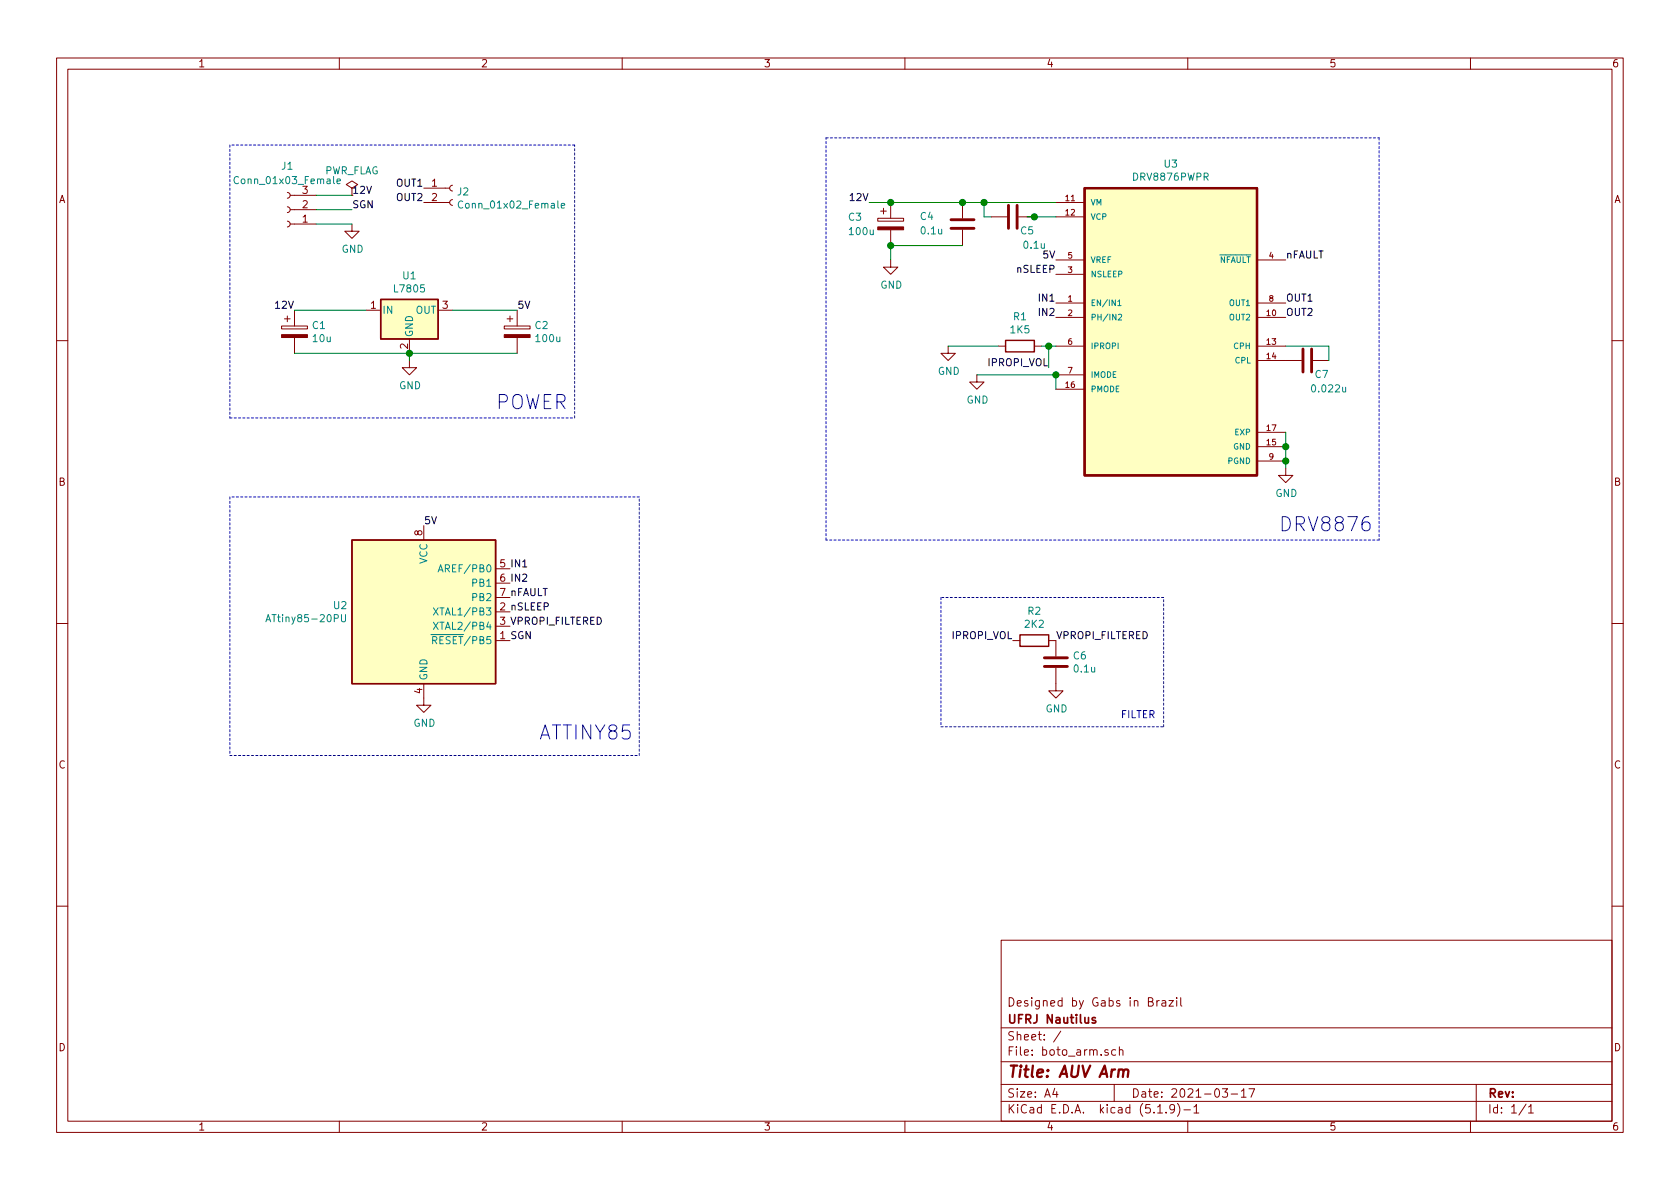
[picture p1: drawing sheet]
EESchema Schematic File Version 4
EELAYER 30 0
EELAYER END
$Descr A4 11693 8268
encoding utf-8
Sheet 1 1
Title "AUV Arm"
Date "2021-03-17"
Rev ""
Comp "UFRJ Nautilus"
Comment1 "Designed by Gabs in Brazil"
Comment2 ""
Comment3 ""
Comment4 ""
$EndDescr
$Comp
L MCU_Microchip_ATtiny:ATtiny85-20PU U2
U 1 1
P 2950 4250
F 0 "U2" H 2421 4296 50  0000 R CNN
F 1 "ATtiny85-20PU" H 2421 4205 50  0000 R CNN
F 2 "Package_DIP:DIP-8_W7.62mm" H 2950 4250 50  0001 C CIN
F 3 "http://ww1.microchip.com/downloads/en/DeviceDoc/atmel-2586-avr-8-bit-microcontroller-attiny25-attiny45-attiny85_datasheet.pdf" H 2950 4250 50  0001 C CNN
	1    2950 4250
	1    0    0    -1  
$EndComp
$Comp
L Connector:Conn_01x03_Female J1
U 1 1
P 2000 1450
F 0 "J1" H 2000 1150 50  0000 C CNN
F 1 "Conn_01x03_Female" H 2000 1250 50  0000 C CNN
F 2 "Connector_PinSocket_2.54mm:PinSocket_1x03_P2.54mm_Vertical" H 2000 1450 50  0001 C CNN
F 3 "~" H 2000 1450 50  0001 C CNN
	1    2000 1450
	-1   0    0    1   
$EndComp
$Comp
L Regulator_Linear:L7805 U1
U 1 1
P 2850 2150
F 0 "U1" H 2850 2392 50  0000 C CNN
F 1 "L7805" H 2850 2301 50  0000 C CNN
F 2 "Package_TO_SOT_THT:TO-220-3_Vertical" H 2875 2000 50  0001 L CIN
F 3 "http://www.st.com/content/ccc/resource/technical/document/datasheet/41/4f/b3/b0/12/d4/47/88/CD00000444.pdf/files/CD00000444.pdf/jcr:content/translations/en.CD00000444.pdf" H 2850 2100 50  0001 C CNN
	1    2850 2150
	1    0    0    -1  
$EndComp
$Comp
L Device:CP C1
U 1 1
P 2050 2300
F 0 "C1" H 2168 2346 50  0000 L CNN
F 1 "10u" H 2168 2255 50  0000 L CNN
F 2 "Capacitor_THT:CP_Radial_D5.0mm_P2.00mm" H 2088 2150 50  0001 C CNN
F 3 "~" H 2050 2300 50  0001 C CNN
	1    2050 2300
	1    0    0    -1  
$EndComp
$Comp
L Device:CP C2
U 1 1
P 3600 2300
F 0 "C2" H 3718 2346 50  0000 L CNN
F 1 "100u" H 3718 2255 50  0000 L CNN
F 2 "Capacitor_THT:CP_Radial_D5.0mm_P2.00mm" H 3638 2150 50  0001 C CNN
F 3 "~" H 3600 2300 50  0001 C CNN
	1    3600 2300
	1    0    0    -1  
$EndComp
Text Label 2450 1350 0    50   ~ 0
12V
$Comp
L power:GND #PWR01
U 1 1
P 2450 1550
F 0 "#PWR01" H 2450 1300 50  0001 C CNN
F 1 "GND" H 2455 1377 50  0000 C CNN
F 2 "" H 2450 1550 50  0001 C CNN
F 3 "" H 2450 1550 50  0001 C CNN
	1    2450 1550
	1    0    0    -1  
$EndComp
Text Label 2450 1450 0    50   ~ 0
SGN
Wire Wire Line
	2450 1350 2200 1350
Wire Wire Line
	2450 1450 2200 1450
Wire Wire Line
	2450 1550 2200 1550
Wire Wire Line
	2050 2150 2550 2150
Wire Wire Line
	3600 2150 3150 2150
Wire Wire Line
	3600 2450 2850 2450
Wire Wire Line
	2850 2450 2050 2450
Connection ~ 2850 2450
$Comp
L power:GND #PWR02
U 1 1
P 2850 2500
F 0 "#PWR02" H 2850 2250 50  0001 C CNN
F 1 "GND" H 2855 2327 50  0000 C CNN
F 2 "" H 2850 2500 50  0001 C CNN
F 3 "" H 2850 2500 50  0001 C CNN
	1    2850 2500
	1    0    0    -1  
$EndComp
Wire Wire Line
	2850 2500 2850 2450
Text Label 2050 2150 2    50   ~ 0
12V
Text Label 3600 2150 0    50   ~ 0
5V
$Comp
L power:GND #PWR08
U 1 1
P 8950 3250
F 0 "#PWR08" H 8950 3000 50  0001 C CNN
F 1 "GND" H 8955 3077 50  0000 C CNN
F 2 "" H 8950 3250 50  0001 C CNN
F 3 "" H 8950 3250 50  0001 C CNN
	1    8950 3250
	1    0    0    -1  
$EndComp
Wire Wire Line
	9250 2400 8950 2400
Wire Wire Line
	9250 2500 9250 2400
$Comp
L Device:C C7
U 1 1
P 9100 2500
F 0 "C7" V 9000 2400 50  0000 C CNN
F 1 "0.022u" V 8900 2350 50  0000 C CNN
F 2 "Capacitor_THT:C_Disc_D5.0mm_W2.5mm_P2.50mm" H 9138 2350 50  0001 C CNN
F 3 "~" H 9100 2500 50  0001 C CNN
	1    9100 2500
	0    -1   -1   0   
$EndComp
Text Label 8950 2200 0    50   ~ 0
OUT2
Text Label 8950 2100 0    50   ~ 0
OUT1
Text Label 8950 1800 0    50   ~ 0
nFAULT
Wire Wire Line
	7350 2700 7350 2600
Wire Wire Line
	6800 2600 7350 2600
$Comp
L power:GND #PWR06
U 1 1
P 6800 2600
F 0 "#PWR06" H 6800 2350 50  0001 C CNN
F 1 "GND" H 6805 2427 50  0000 C CNN
F 2 "" H 6800 2600 50  0001 C CNN
F 3 "" H 6800 2600 50  0001 C CNN
	1    6800 2600
	1    0    0    -1  
$EndComp
Wire Wire Line
	7350 2400 7300 2400
Wire Wire Line
	6600 2400 6950 2400
$Comp
L power:GND #PWR05
U 1 1
P 6600 2400
F 0 "#PWR05" H 6600 2150 50  0001 C CNN
F 1 "GND" H 6605 2227 50  0000 C CNN
F 2 "" H 6600 2400 50  0001 C CNN
F 3 "" H 6600 2400 50  0001 C CNN
	1    6600 2400
	1    0    0    -1  
$EndComp
$Comp
L Device:R R1
U 1 1
P 7100 2400
F 0 "R1" V 6893 2400 50  0000 C CNN
F 1 "1K5" V 6984 2400 50  0000 C CNN
F 2 "Resistor_THT:R_Axial_DIN0207_L6.3mm_D2.5mm_P7.62mm_Horizontal" V 7030 2400 50  0001 C CNN
F 3 "~" H 7100 2400 50  0001 C CNN
	1    7100 2400
	0    1    1    0   
$EndComp
Text Label 7350 2200 2    50   ~ 0
IN2
Text Label 7350 2100 2    50   ~ 0
IN1
Text Label 7350 1900 2    50   ~ 0
nSLEEP
Text Label 7350 1800 2    50   ~ 0
5V
Wire Wire Line
	6900 1500 6850 1500
Wire Wire Line
	7200 1500 7350 1500
Connection ~ 7200 1500
Wire Wire Line
	6700 1400 6850 1400
Connection ~ 6700 1400
Wire Wire Line
	6200 1400 6700 1400
Connection ~ 6200 1400
Wire Wire Line
	6050 1400 6200 1400
Connection ~ 6850 1400
Wire Wire Line
	6850 1500 6850 1400
Wire Wire Line
	7150 1500 7200 1500
Text Label 6050 1400 2    50   ~ 0
12V
$Comp
L power:GND #PWR04
U 1 1
P 6200 1800
F 0 "#PWR04" H 6200 1550 50  0001 C CNN
F 1 "GND" H 6205 1627 50  0000 C CNN
F 2 "" H 6200 1800 50  0001 C CNN
F 3 "" H 6200 1800 50  0001 C CNN
	1    6200 1800
	1    0    0    -1  
$EndComp
Wire Wire Line
	7350 1400 6850 1400
$Comp
L Device:C C4
U 1 1
P 6700 1550
F 0 "C4" H 7000 1500 50  0000 R CNN
F 1 "0.1u" H 7000 1600 50  0000 R CNN
F 2 "Capacitor_THT:C_Disc_D5.0mm_W2.5mm_P2.50mm" H 6738 1400 50  0001 C CNN
F 3 "~" H 6700 1550 50  0001 C CNN
	1    6700 1550
	-1   0    0    1   
$EndComp
$Comp
L Device:CP C3
U 1 1
P 6200 1550
F 0 "C3" H 5900 1600 50  0000 L CNN
F 1 "100u" H 5900 1500 50  0000 L CNN
F 2 "Capacitor_THT:CP_Radial_D5.0mm_P2.00mm" H 6238 1400 50  0001 C CNN
F 3 "~" H 6200 1550 50  0001 C CNN
	1    6200 1550
	1    0    0    -1  
$EndComp
$Comp
L Device:C C5
U 1 1
P 7050 1500
F 0 "C5" V 6950 1400 50  0000 C CNN
F 1 "0.1u" V 6850 1350 50  0000 C CNN
F 2 "Capacitor_THT:C_Disc_D5.0mm_W2.5mm_P2.50mm" H 7088 1350 50  0001 C CNN
F 3 "~" H 7050 1500 50  0001 C CNN
	1    7050 1500
	0    -1   -1   0   
$EndComp
Text Label 2950 3650 0    50   ~ 0
5V
$Comp
L power:GND #PWR03
U 1 1
P 2950 4850
F 0 "#PWR03" H 2950 4600 50  0001 C CNN
F 1 "GND" H 2955 4677 50  0000 C CNN
F 2 "" H 2950 4850 50  0001 C CNN
F 3 "" H 2950 4850 50  0001 C CNN
	1    2950 4850
	1    0    0    -1  
$EndComp
Wire Wire Line
	6200 1700 6700 1700
Wire Wire Line
	6200 1800 6200 1700
Connection ~ 6200 1700
Text Label 3550 3950 0    50   ~ 0
IN1
Text Label 3550 4050 0    50   ~ 0
IN2
Text Label 3550 4450 0    50   ~ 0
SGN
Text Label 3550 4150 0    50   ~ 0
nFAULT
Text Label 3550 4250 0    50   ~ 0
nSLEEP
Text Label 7300 2550 2    50   ~ 0
IPROPI_VOL
Connection ~ 7350 2600
Wire Wire Line
	8950 3000 8950 3100
Connection ~ 8950 3100
Wire Wire Line
	8950 3100 8950 3200
Wire Wire Line
	8950 3200 8950 3250
Connection ~ 8950 3200
$Comp
L DRV8876PWPR:DRV8876PWPR U3
U 1 1
P 8150 2300
F 0 "U3" H 8150 3470 50  0000 C CNN
F 1 "DRV8876PWPR" H 8150 3379 50  0000 C CNN
F 2 "DRV8876PWPR:IC_DRV8876PWPR" H 8150 2300 50  0001 L BNN
F 3 "" H 8150 2300 50  0001 L BNN
F 4 "Manufacturer Recommendations" H 8150 2300 50  0001 L BNN "STANDARD"
F 5 "E" H 8150 2300 50  0001 L BNN "PARTREV"
F 6 "1.2mm" H 8150 2300 50  0001 L BNN "MAXIMUM_PACKAGE_HEIGHT"
F 7 "Texas Instruments" H 8150 2300 50  0001 L BNN "MANUFACTURER"
F 8 "HTSSOP-16 Texas Instruments" H 8150 2300 50  0001 L BNN "PACKAGE"
	1    8150 2300
	1    0    0    -1  
$EndComp
Wire Wire Line
	7300 2550 7300 2400
Connection ~ 7300 2400
Wire Wire Line
	7300 2400 7250 2400
$Comp
L Device:R R2
U 1 1
P 7200 4450
F 0 "R2" V 6993 4450 50  0000 C CNN
F 1 "2K2" V 7084 4450 50  0000 C CNN
F 2 "Resistor_THT:R_Axial_DIN0207_L6.3mm_D2.5mm_P7.62mm_Horizontal" V 7130 4450 50  0001 C CNN
F 3 "~" H 7200 4450 50  0001 C CNN
	1    7200 4450
	0    1    1    0   
$EndComp
$Comp
L Device:C C6
U 1 1
P 7350 4600
F 0 "C6" H 7465 4646 50  0000 L CNN
F 1 "0.1u" H 7465 4555 50  0000 L CNN
F 2 "Capacitor_THT:C_Disc_D5.0mm_W2.5mm_P2.50mm" H 7388 4450 50  0001 C CNN
F 3 "~" H 7350 4600 50  0001 C CNN
	1    7350 4600
	1    0    0    -1  
$EndComp
$Comp
L power:GND #PWR07
U 1 1
P 7350 4750
F 0 "#PWR07" H 7350 4500 50  0001 C CNN
F 1 "GND" H 7355 4577 50  0000 C CNN
F 2 "" H 7350 4750 50  0001 C CNN
F 3 "" H 7350 4750 50  0001 C CNN
	1    7350 4750
	1    0    0    -1  
$EndComp
Text Label 7050 4450 2    50   ~ 0
IPROPI_VOL
Text Label 7350 4450 0    50   ~ 0
VPROPI_FILTERED
Text Label 3550 4350 0    50   ~ 0
VPROPI_FILTERED
Wire Notes Line
	5750 950  9600 950 
Wire Notes Line
	9600 950  9600 3750
Wire Notes Line
	9600 3750 5750 3750
Wire Notes Line
	5750 3750 5750 950 
Text Notes 8900 3700 0    98   ~ 0
DRV8876
Wire Notes Line
	6550 4150 6550 5050
Wire Notes Line
	6550 5050 8100 5050
Wire Notes Line
	8100 5050 8100 4150
Wire Notes Line
	8100 4150 6550 4150
Text Notes 7800 5000 0    50   ~ 0
FILTER\n
Wire Notes Line
	1600 3450 1600 5250
Wire Notes Line
	1600 5250 4450 5250
Wire Notes Line
	4450 5250 4450 3450
Wire Notes Line
	4450 3450 1600 3450
Text Notes 3750 5150 0    98   ~ 0
ATTINY85\n
Wire Notes Line
	1600 1000 1600 2900
Wire Notes Line
	1600 2900 4000 2900
Wire Notes Line
	4000 2900 4000 1000
Wire Notes Line
	4000 1000 1600 1000
Text Notes 3450 2850 0    98   ~ 0
POWER\n
Text Label 2950 1300 2    50   ~ 0
OUT1
Text Label 2950 1400 2    50   ~ 0
OUT2
$Comp
L power:PWR_FLAG #FLG0101
U 1 1
P 2450 1350
F 0 "#FLG0101" H 2450 1425 50  0001 C CNN
F 1 "PWR_FLAG" H 2450 1523 50  0000 C CNN
F 2 "" H 2450 1350 50  0001 C CNN
F 3 "~" H 2450 1350 50  0001 C CNN
	1    2450 1350
	1    0    0    -1  
$EndComp
$Comp
L Connector:Conn_01x02_Female J2
U 1 1
P 3150 1300
F 0 "J2" H 3178 1276 50  0000 L CNN
F 1 "Conn_01x02_Female" H 3178 1185 50  0000 L CNN
F 2 "Connector_JST:JST_EH_S2B-EH_1x02_P2.50mm_Horizontal" H 3150 1300 50  0001 C CNN
F 3 "~" H 3150 1300 50  0001 C CNN
	1    3150 1300
	1    0    0    -1  
$EndComp
$EndSCHEMATC
